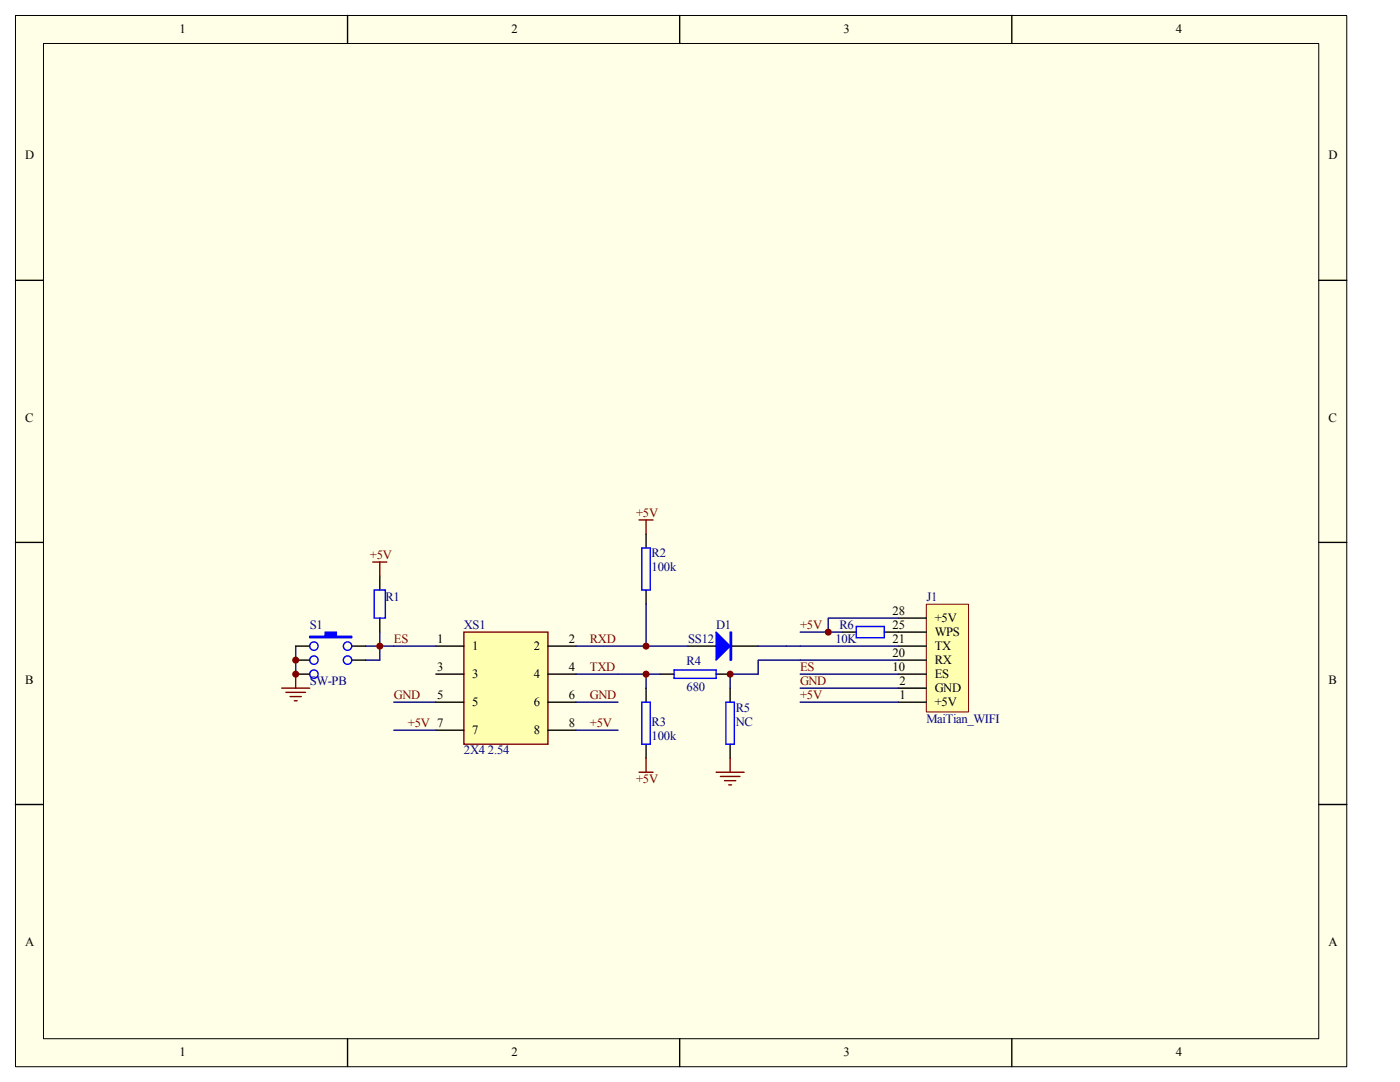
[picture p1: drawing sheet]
<svg xmlns="http://www.w3.org/2000/svg" width="279mm" height="216mm" viewBox="0 0 279 216" stroke-linecap="round" stroke-linejoin="round" font-family="sans-serif">
<path d="M3.1 3.1h265.7v209.8h-265.7z" fill="#ffffe8"/>
<path d="M3.1 3.1h265.7v209.8h-265.7zM8.7 8.7h254.5v198.6h-254.5z" fill="none" stroke="#000" stroke-width=".2"/>
<path d="M69.4 3.1v5.6M135.6 3.1v5.6M201.9 3.1v5.6M3.1 55.9h5.6M263.2 55.9h5.6M3.1 108.2h5.6M263.2 108.2h5.6M3.1 160.5h5.6M263.2 160.5h5.6M69.4 207.2v5.6M135.6 207.2v5.6M201.9 207.2v5.6" fill="none" stroke="#000" stroke-width=".28"/>
<path d="M114.9 134.5h8.4M78.6 140.1h8.4M114.9 140.1h8.4" fill="none" stroke="#000080" stroke-width=".28"/>
<path d="M92.6 126.1h16.8v22.4h-16.8z" fill-rule="evenodd" fill="#ffffb0" stroke="#800000" stroke-width=".28"/>
<path d="M128.9 106.6v2.7M128.9 117.7v2.8M87 128.9h5.6M87 134.5h5.6M109.4 128.9h5.5M109.4 134.5h5.5M87 140.1h5.6M87 145.7h5.6M109.4 140.1h5.5M109.4 145.7h5.5" fill="none" stroke="#000" stroke-width=".28"/>
<path d="M78.6 145.7h8.4M114.9 145.7h8.4" fill="none" stroke="#000080" stroke-width=".28"/>
<path d="M128.1 109.3h1.7v8.4h-1.7z" fill="none" stroke="#00f" stroke-width=".28"/>
<path d="M127.5 103.8h2.8M128.9 103.8v2.8" fill="none" stroke="#800000" stroke-width=".28"/>
<path d="M184.9 120.6h8.4v21.5h-8.4z" fill="#ffffb0"/>
<path d="M184.9 120.6h8.4v21.5h-8.4z" fill="none" stroke="#800000" stroke-width=".2"/>
<g fill="none" stroke="#000" stroke-width=".28">
<path d="M75.8 114.9v2.8M59 134.5h2.8M59 131.7h2.8M59 128.9h2.8M70.2 131.7h2.8M70.2 128.9h2.8M75.8 123.3v2.8M128.9 137.3v2.8M131.7 134.5h2.8M137.3 128.9h5.6M142.9 134.5h2.8M145.7 128.9h5.6"/>
<path d="M145.7 137.3v2.8M168.1 126.1h2.8M176.5 126.1h8.4M179.3 137.3h5.6M179.3 134.5h5.6M179.3 131.7h5.6M179.3 128.9h5.6M179.3 123.3h5.6M128.9 148.5v2.8M145.7 148.5v2.8M179.3 140.1h5.6"/>
</g>
<g fill="none" stroke="#000080" stroke-width=".28">
<path d="M59 128.9v5.6M73 128.9h2.8v2.8h-2.8M75.8 126.1v2.8h11.2M123.3 134.5h8.4M128.9 120.5v8.4h-14M128.9 128.9h8.4M128.9 134.5v2.8M151.3 128.9h28M159.7 137.3h19.6M159.7 134.5h19.6M159.7 126.1h8.4M179.3 123.3h-14v2.8"/>
<path d="M179.3 131.7h-28v2.8h-5.6v2.8M159.7 140.1h19.6"/>
</g>
<g fill="none" stroke="#00f" stroke-width=".28">
<path d="M74.7 117.7h2.2v5.6h-2.2zM134.5 133.7h8.4v1.7h-8.4zM170.9 125h5.6v2.2h-5.6zM128.1 140.1h1.7v8.4h-1.7zM144.9 140.1h1.7v8.4h-1.7z"/>
<circle cx="62.6" cy="128.9" r=".84"/>
<circle cx="62.6" cy="134.5" r=".84"/>
<circle cx="62.6" cy="131.7" r=".84"/>
<circle cx="69.4" cy="128.9" r=".84"/>
<circle cx="69.4" cy="131.7" r=".84"/>
</g>
<g fill="#00f" stroke="#00f" stroke-width=".28">
<path d="M142.9 126.1l2.8 2.8-2.8 2.8z"/>
<path d="M145.7 126.1h.3v5.6h-.3z" fill-rule="evenodd"/>
<path d="M61.8 127h3.1v-.9h2.2v.9h3.1v.2h-8.4z" fill-rule="evenodd"/>
</g>
<g fill="none" stroke="#800000" stroke-width=".28">
<path d="M74.4 112.1h2.8M75.8 112.1v2.8M56.2 137.3h5.6M57.1 138.2h3.9M57.9 139h2.2M58.7 139.8h.6M59 134.5v2.8M127.5 154.1h2.8M128.9 151.3v2.8M142.9 154.1h5.6M143.8 154.9h3.9M144.6 155.8h2.2"/>
<path d="M145.4 156.6h.6M145.7 151.3v2.8"/>
</g>
<g fill="#800000" stroke="#800000" stroke-width=".28">
<circle cx="128.9" cy="134.5" r=".56"/>
<circle cx="128.9" cy="128.9" r=".56"/>
<circle cx="165.3" cy="126.1" r=".56"/>
<circle cx="145.7" cy="134.5" r=".56"/>
<circle cx="75.8" cy="128.9" r=".56"/>
<circle cx="59" cy="131.7" r=".56"/>
<circle cx="59" cy="134.5" r=".56"/>
</g>
<g font-size="2.5">
<text x="35.8" y="6.7">1</text>
<text x="102.1" y="6.7">2</text>
<text x="168.4" y="6.7">3</text>
<text x="234.7" y="6.7">4</text>
<text x="5" y="31.8">D</text>
<text x="265.1" y="31.8">D</text>
<text x="5" y="84.1">C</text>
<text x="265.1" y="84.1">C</text>
<text x="178.1" y="125.5">25</text>
<text x="178.1" y="122.7">28</text>
<text x="186.6" y="124.1">+5V</text>
<text x="87.2" y="128.3">1</text>
<text x="94.2" y="129.7">1</text>
<text x="106.6" y="129.7">2</text>
<text x="113.5" y="128.3">2</text>
<text x="178.1" y="131.1">20</text>
<text x="178.1" y="128.3">21</text>
<text x="186.6" y="129.7">TX</text>
<text x="186.6" y="126.9">WPS</text>
<text x="5" y="136.4">B</text>
<text x="87.2" y="133.9">3</text>
<text x="94.2" y="135.3">3</text>
<text x="106.6" y="135.3">4</text>
<text x="113.5" y="133.9">4</text>
<text x="178.1" y="133.9">10</text>
<text x="179.5" y="136.7">2</text>
<text x="186.6" y="135.3">ES</text>
<text x="186.6" y="132.5">RX</text>
<text x="265.1" y="136.4">B</text>
<text x="87.2" y="139.5">5</text>
<text x="94.2" y="140.9">5</text>
<text x="106.6" y="140.9">6</text>
<text x="113.5" y="139.5">6</text>
<text x="179.5" y="139.5">1</text>
<text x="186.6" y="140.9">+5V</text>
<text x="186.6" y="138.1">GND</text>
<text x="94.2" y="146.5">7</text>
<text x="106.6" y="146.5">8</text>
<text x="113.5" y="145.1">8</text>
<text x="5" y="188.7">A</text>
<text x="265.1" y="188.7">A</text>
<text x="35.8" y="210.8">1</text>
<text x="102.1" y="210.8">2</text>
<text x="168.4" y="210.8">3</text>
<text x="234.7" y="210.8">4</text>
</g>
<g font-size="2.5" fill="#800000">
<text x="127" y="103.1">+5V</text>
<text x="73.8" y="111.5">+5V</text>
<text x="159.7" y="125.5">+5V</text>
<text x="78.6" y="128.3">ES</text>
<text x="117.7" y="128.3">RXD</text>
<text x="117.7" y="133.9">TXD</text>
<text x="159.7" y="133.9">ES</text>
<text x="159.7" y="136.7">GND</text>
<text x="78.6" y="139.5">GND</text>
<text x="117.7" y="139.5">GND</text>
<text x="159.7" y="139.5">+5V</text>
<text x="81.4" y="145.1">+5V 7</text>
<text x="117.7" y="145.1">+5V</text>
<text x="127" y="156.3">+5V</text>
</g>
<g font-size="2.5" fill="#000080">
<text x="130" y="111.2">R2</text>
<text x="76.9" y="119.9">R1</text>
<text x="130" y="114">100k</text>
<text x="184.9" y="119.9">J1</text>
<text x="61.8" y="125.5">S1</text>
<text x="92.6" y="125.5">XS1</text>
<text x="142.9" y="125.5">D1</text>
<text x="167.5" y="125.5">R6</text>
<text x="137.3" y="128.3">SS12</text>
<text x="166.7" y="128.3">10K</text>
<text x="61.8" y="136.7">SW-PB</text>
<text x="137" y="132.8">R4</text>
<text x="137" y="137.8">680</text>
<text x="146.9" y="142">R5</text>
<text x="130" y="144.8">R3</text>
<text x="130" y="147.6">100k</text>
<text x="146.9" y="144.8">NC</text>
<text x="184.9" y="144.2">MaiTian_WIFI</text>
<text x="92.6" y="150.4">2X4 2.54</text>
</g>
</svg>
